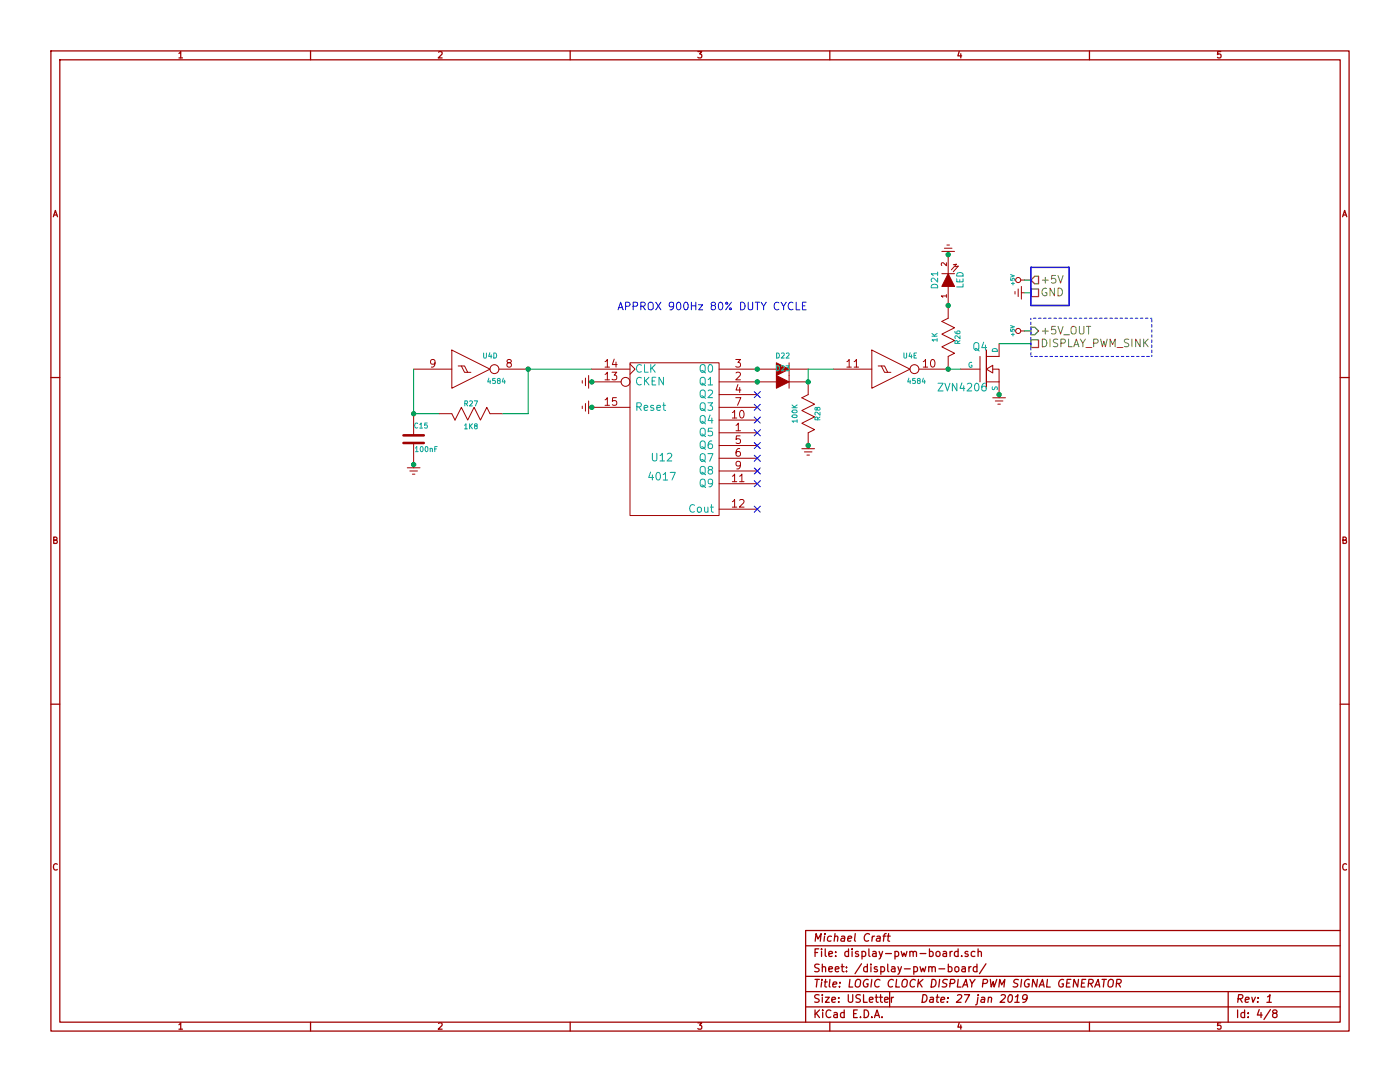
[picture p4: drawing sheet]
EESchema Schematic File Version 2
LIBS:power
LIBS:device
LIBS:transistors
LIBS:conn
LIBS:linear
LIBS:regul
LIBS:74xx
LIBS:cmos4000
LIBS:adc-dac
LIBS:memory
LIBS:xilinx
LIBS:special
LIBS:microcontrollers
LIBS:dsp
LIBS:microchip
LIBS:analog_switches
LIBS:motorola
LIBS:texas
LIBS:intel
LIBS:audio
LIBS:interface
LIBS:digital-audio
LIBS:philips
LIBS:display
LIBS:cypress
LIBS:siliconi
LIBS:opto
LIBS:atmel
LIBS:contrib
LIBS:valves
LIBS:kicad-custom-parts
LIBS:logic-clock-cache
EELAYER 27 0
EELAYER END
$Descr USLetter 11000 8500
encoding utf-8
Sheet 4 8
Title "LOGIC CLOCK DISPLAY PWM SIGNAL GENERATOR"
Date "27 jan 2019"
Rev "1"
Comp "Michael Craft"
Comment1 ""
Comment2 ""
Comment3 ""
Comment4 ""
$EndDescr
$Comp
L 4584 U4
U 4 1
P 3700 2900
F 0 "U4" H 3850 3000 40  0000 C CNN
F 1 "4584" H 3900 2800 40  0000 C CNN
F 2 "~" H 3650 2900 60  0000 C CNN
F 3 "~" H 3650 2900 60  0000 C CNN
	4    3700 2900
	1    0    0    -1  
$EndComp
$Comp
L USR R27
U 1 1
P 3700 3250
F 0 "R27" V 3780 3250 40  0000 C CNN
F 1 "1K8" V 3600 3250 40  0000 C CNN
F 2 "~" V 3630 3250 30  0000 C CNN
F 3 "~" H 3700 3250 30  0000 C CNN
	1    3700 3250
	0    -1   -1   0   
$EndComp
$Comp
L C C15
U 1 1
P 3250 3450
F 0 "C15" H 3250 3550 40  0000 L CNN
F 1 "100nF" H 3256 3365 40  0000 L CNN
F 2 "~" H 3288 3300 30  0000 C CNN
F 3 "~" H 3250 3450 60  0000 C CNN
	1    3250 3450
	1    0    0    -1  
$EndComp
$Comp
L USGND #PWR078
U 1 1
P 3250 3650
F 0 "#PWR078" H 3250 3650 30  0001 C CNN
F 1 "USGND" H 3250 3580 30  0001 C CNN
F 2 "~" H 3250 3650 60  0000 C CNN
F 3 "~" H 3250 3650 60  0000 C CNN
	1    3250 3650
	1    0    0    -1  
$EndComp
Text Notes 4850 2450 0    60   ~ 0
APPROX 900Hz 80% DUTY CYCLE
$Comp
L 4017 U12
U 1 1
P 5300 3450
F 0 "U12" H 5200 3300 60  0000 C CNN
F 1 "4017" H 5200 3150 60  0000 C CNN
F 2 "" H 5300 3450 60  0000 C CNN
F 3 "" H 5300 3450 60  0000 C CNN
	1    5300 3450
	1    0    0    -1  
$EndComp
$Comp
L USGND #PWR079
U 1 1
P 4650 3200
F 0 "#PWR079" H 4650 3200 30  0001 C CNN
F 1 "USGND" H 4650 3130 30  0001 C CNN
F 2 "~" H 4650 3200 60  0000 C CNN
F 3 "~" H 4650 3200 60  0000 C CNN
	1    4650 3200
	0    1    1    0   
$EndComp
$Comp
L DIODE D22
U 1 1
P 6150 2900
F 0 "D22" H 6150 3000 40  0000 C CNN
F 1 "DIODE" H 6150 2800 40  0001 C CNN
F 2 "~" H 6150 2900 60  0000 C CNN
F 3 "~" H 6150 2900 60  0000 C CNN
	1    6150 2900
	1    0    0    -1  
$EndComp
$Comp
L DIODE D23
U 1 1
P 6150 3000
F 0 "D23" H 6150 3100 40  0000 C CNN
F 1 "DIODE" H 6150 2900 40  0001 C CNN
F 2 "~" H 6150 3000 60  0000 C CNN
F 3 "~" H 6150 3000 60  0000 C CNN
	1    6150 3000
	1    0    0    -1  
$EndComp
$Comp
L USR R28
U 1 1
P 6350 3250
F 0 "R28" V 6430 3250 40  0000 C CNN
F 1 "100K" V 6250 3250 40  0000 C CNN
F 2 "~" V 6280 3250 30  0000 C CNN
F 3 "~" H 6350 3250 30  0000 C CNN
	1    6350 3250
	1    0    0    -1  
$EndComp
$Comp
L USGND #PWR080
U 1 1
P 6350 3500
F 0 "#PWR080" H 6350 3500 30  0001 C CNN
F 1 "USGND" H 6350 3430 30  0001 C CNN
F 2 "~" H 6350 3500 60  0000 C CNN
F 3 "~" H 6350 3500 60  0000 C CNN
	1    6350 3500
	1    0    0    -1  
$EndComp
$Comp
L 4584 U4
U 5 1
P 7000 2900
F 0 "U4" H 7150 3000 40  0000 C CNN
F 1 "4584" H 7200 2800 40  0000 C CNN
F 2 "~" H 6950 2900 60  0000 C CNN
F 3 "~" H 6950 2900 60  0000 C CNN
	5    7000 2900
	1    0    0    -1  
$EndComp
NoConn ~ 5950 3100
NoConn ~ 5950 3200
NoConn ~ 5950 3300
NoConn ~ 5950 3400
NoConn ~ 5950 3500
NoConn ~ 5950 3600
NoConn ~ 5950 3700
NoConn ~ 5950 3800
NoConn ~ 5950 4000
$Comp
L USGND #PWR081
U 1 1
P 4650 3000
F 0 "#PWR081" H 4650 3000 30  0001 C CNN
F 1 "USGND" H 4650 2930 30  0001 C CNN
F 2 "~" H 4650 3000 60  0000 C CNN
F 3 "~" H 4650 3000 60  0000 C CNN
	1    4650 3000
	0    1    1    0   
$EndComp
Text HLabel 8100 2700 2    60   UnSpc ~ 0
DISPLAY_PWM_SINK
Text HLabel 8100 2200 2    60   Input ~ 0
+5V
Text HLabel 8100 2300 2    60   UnSpc ~ 0
GND
$Comp
L MOSFET_N Q4
U 1 1
P 7750 2900
F 0 "Q4" H 7760 3070 60  0000 R CNN
F 1 "ZVN4206" H 7760 2750 60  0000 R CNN
F 2 "~" H 7750 2900 60  0000 C CNN
F 3 "~" H 7750 2900 60  0000 C CNN
	1    7750 2900
	1    0    0    -1  
$EndComp
$Comp
L USGND #PWR082
U 1 1
P 7850 3100
F 0 "#PWR082" H 7850 3100 30  0001 C CNN
F 1 "USGND" H 7850 3030 30  0001 C CNN
F 2 "~" H 7850 3100 60  0000 C CNN
F 3 "~" H 7850 3100 60  0000 C CNN
	1    7850 3100
	1    0    0    -1  
$EndComp
$Comp
L USGND #PWR083
U 1 1
P 8050 2300
F 0 "#PWR083" H 8050 2300 30  0001 C CNN
F 1 "USGND" H 8050 2230 30  0001 C CNN
F 2 "~" H 8050 2300 60  0000 C CNN
F 3 "~" H 8050 2300 60  0000 C CNN
	1    8050 2300
	0    1    1    0   
$EndComp
$Comp
L +5V #PWR084
U 1 1
P 8050 2200
F 0 "#PWR084" H 8050 2290 20  0001 C CNN
F 1 "+5V" H 8050 2290 30  0000 C CNN
F 2 "" H 8050 2200 60  0000 C CNN
F 3 "" H 8050 2200 60  0000 C CNN
	1    8050 2200
	0    -1   -1   0   
$EndComp
Text HLabel 8100 2600 2    60   Output ~ 0
+5V_OUT
$Comp
L +5V #PWR085
U 1 1
P 8050 2600
F 0 "#PWR085" H 8050 2690 20  0001 C CNN
F 1 "+5V" H 8050 2690 30  0000 C CNN
F 2 "" H 8050 2600 60  0000 C CNN
F 3 "" H 8050 2600 60  0000 C CNN
	1    8050 2600
	0    -1   -1   0   
$EndComp
Wire Wire Line
	3250 2900 3250 3250
Wire Wire Line
	3250 3250 3450 3250
Wire Wire Line
	3950 3250 4150 3250
Wire Wire Line
	4150 3250 4150 2900
Connection ~ 3250 3650
Connection ~ 4150 2900
Connection ~ 3250 3250
Wire Wire Line
	4150 2900 4650 2900
Connection ~ 4650 3200
Connection ~ 5950 3000
Connection ~ 5950 2900
Connection ~ 6350 3500
Wire Wire Line
	6350 2900 6350 3000
Connection ~ 6350 3000
Wire Wire Line
	6350 2900 6550 2900
Connection ~ 4650 3000
Wire Wire Line
	7450 2900 7550 2900
Connection ~ 7850 3100
Wire Wire Line
	7850 2700 8100 2700
Wire Wire Line
	8050 2200 8100 2200
Wire Wire Line
	8050 2300 8100 2300
Wire Bus Line
	8100 2400 8400 2400
Wire Bus Line
	8400 2400 8400 2100
Wire Bus Line
	8400 2100 8100 2100
Wire Bus Line
	8100 2100 8100 2400
Wire Wire Line
	8050 2600 8100 2600
Wire Notes Line
	8100 2800 9050 2800
Wire Notes Line
	9050 2800 9050 2500
Wire Notes Line
	9050 2500 8100 2500
Wire Notes Line
	8100 2500 8100 2800
$Comp
L LED D21
U 1 1
P 7450 2200
F 0 "D21" H 7450 2300 50  0000 C CNN
F 1 "LED" H 7450 2100 50  0000 C CNN
F 2 "~" H 7450 2200 60  0000 C CNN
F 3 "~" H 7450 2200 60  0000 C CNN
	1    7450 2200
	0    -1   -1   0   
$EndComp
$Comp
L USR R26
U 1 1
P 7450 2650
F 0 "R26" V 7530 2650 40  0000 C CNN
F 1 "1K" V 7350 2650 40  0000 C CNN
F 2 "~" V 7380 2650 30  0000 C CNN
F 3 "~" H 7450 2650 30  0000 C CNN
	1    7450 2650
	1    0    0    -1  
$EndComp
Connection ~ 7450 2900
Connection ~ 7450 2400
$Comp
L USGND #PWR086
U 1 1
P 7450 2000
F 0 "#PWR086" H 7450 2000 30  0001 C CNN
F 1 "USGND" H 7450 1930 30  0001 C CNN
F 2 "~" H 7450 2000 60  0000 C CNN
F 3 "~" H 7450 2000 60  0000 C CNN
	1    7450 2000
	-1   0    0    1   
$EndComp
Connection ~ 7450 2000
$EndSCHEMATC
